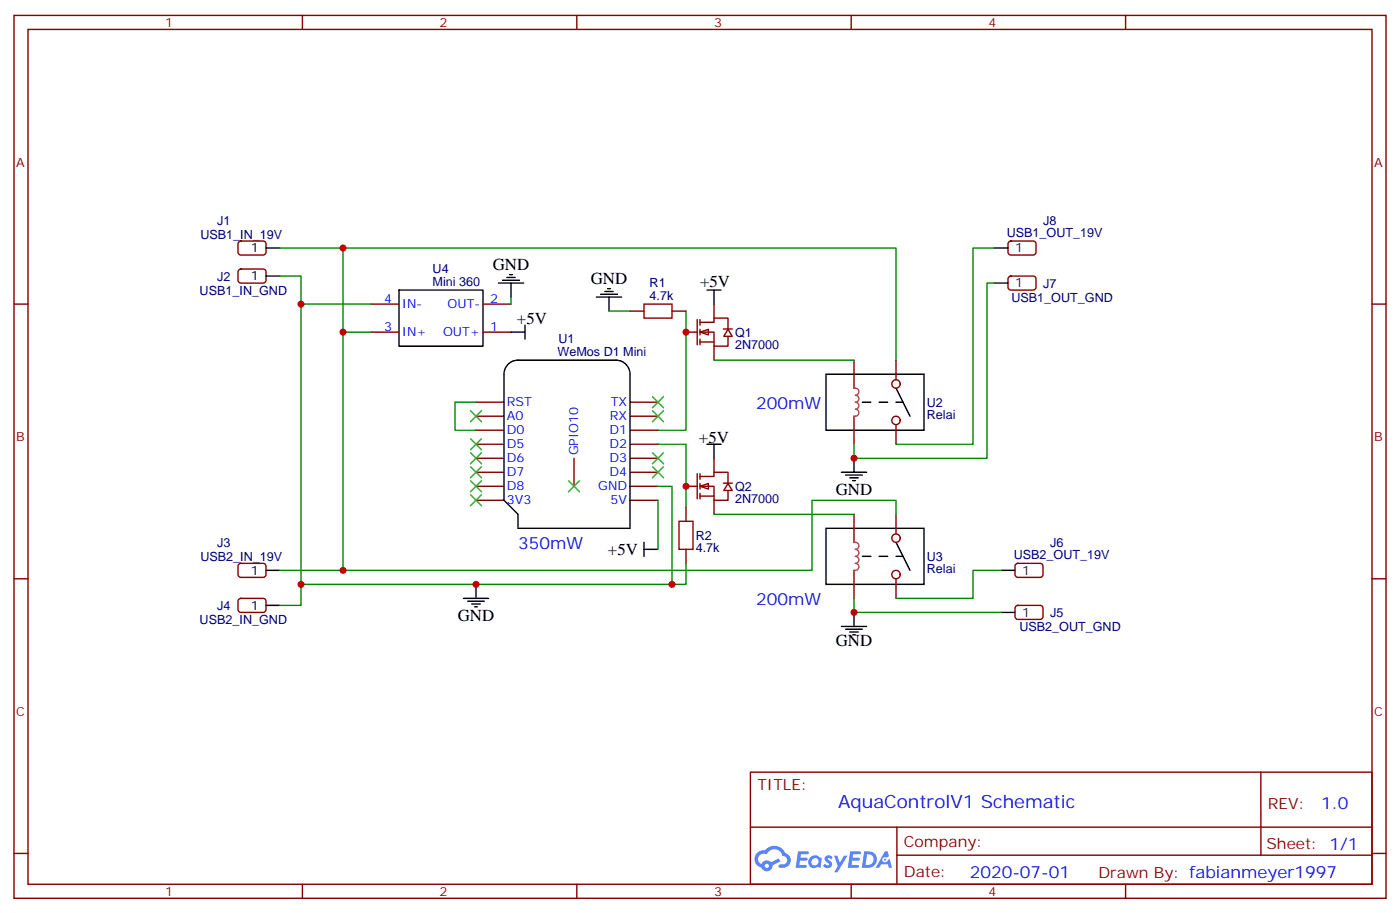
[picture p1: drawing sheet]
<svg xmlns="http://www.w3.org/2000/svg" width="353mm" height="230mm" viewBox="0 0 353 230" stroke-linecap="round" stroke-linejoin="round" font-family="sans-serif">
<g fill="none" stroke="#870000" stroke-width=".35">
<path d="M3.5 3.9h345.7v222.2h-345.7zM7.1 7.4h338.6v215.2h-338.6zM76.2 3.9v3.5M145.3 3.9v3.5M214.5 3.9v3.5M283.6 3.9v3.5M3.5 76.6h3.6M345.7 76.6h3.5M3.5 145.7h3.6M345.7 145.7h3.5M189.1 194.4h156.6v28.2h-156.6zM317.7 194.4v20.9"/>
<path d="M3.5 214.8h3.6M189.1 208.2h156.5M226 215.3h119.6M226 208.2v14.1M345.7 214.8h3.5M76.2 222.6v3.5M145.3 222.6v3.5M214.5 222.6v3.5M283.6 222.6v3.5"/>
</g>
<g fill="#5487ff">
<path d="M208.1 215.6a1.22 1.22 0 0 1 1.7 .2l-.4 .6a.47 .47 0 0 0-.3-.4 .47 .47 0 0 0-.5 .2v.1a1.3 1.3 0 0 1 1 1.7 1.39 1.39 0 0 1-2.2 0l.5-.6 .7 .4a.29 .29 0 0 0 .3-.2 .29 .29 0 0 0-.2-.3 1.04 1.04 0 0 1-.6-1.7z"/>
<path d="M201.1 214.3h2.3a.37 .37 0 0 1 .4 .4 .37 .37 0 0 1-.4 .3h-1.6l-.1 .9h1.5l.3 .4-.4 .3h-1.5l-.2 1.1 1.7 .1 .2 .5-.4 .2h-2.4z"/>
<path d="M214.2 214.3h2.4a.37 .37 0 0 1 .4 .4 .37 .37 0 0 1-.4 .3h-1.6l-.2 .9h1.6l.3 .4-.4 .3h-1.6l-.1 1.1 1.7 .1 .1 .5-.3 .2h-2.5z"/>
<path d="M223 214.3h.7l.3 1.3-.6 .3a.69 .69 0 0 0-1 .3 .69 .69 0 0 0 .4 .9 .69 .69 0 0 0 .9-.6l.5-.2 .6 2.2h-.8l-.3-.9h-1.7l-.5 .9h-.9z"/>
<path d="M210.2 215.4h.8l.6 1.8 1.1-1.8h.9l-2.6 4.2h-.8l.9-1.6z"/>
<path d="M217.8 214.3l-.6 4.2h1.3a2.11 2.11 0 0 0 2.5-2.2 2.11 2.11 0 0 0-2.5-2zM218.5 215a1.39 1.39 0 0 1 1.7 1.5 1.39 1.39 0 0 1-1.8 1.2h-.3z"/>
<path d="M204.1 215.9a1.47 1.47 0 0 0-.2 2.1 1.47 1.47 0 0 0 2.1 .1l.8 .4 .3-2.3-.2-.3h-.4a1.49 1.49 0 0 0-2.4 0zM204.7 216.3a.92 .92 0 0 1 1.6 .5 .92 .92 0 0 1-1.3 1 .9 .9 0 0 1-.3-1.5z"/>
<path d="M190.8 214.7a2.18 2.18 0 0 0 1.1 3.7 1.44 1.44 0 0 0 1.6 .9 1.44 1.44 0 0 0 1.1-1.5l2.1-1-.5-.7-1.9 1a1.47 1.47 0 0 0-2.4 .4 1.39 1.39 0 0 1-.7-1.9 1.39 1.39 0 0 1 2-.5 2.12 2.12 0 0 1 2.2-1.3 2.12 2.12 0 0 1 1.8 1.7 1.07 1.07 0 0 1 1.2 1 1.07 1.07 0 0 1-1.1 1.1h-.6a.43 .43 0 0 0-.5 .4 .43 .43 0 0 0 .4 .5 1.98 1.98 0 0 0 2.5-1.3 1.98 1.98 0 0 0-1.2-2.5 2.98 2.98 0 0 0-5.1-.6h-1.1zM192.7 218a.55 .55 0 0 1 1.1 0 .55 .55 0 0 1-1.1 0z"/>
<circle cx="223" cy="216.4" r=".26"/>
</g>
<g fill="none" stroke="#870000" stroke-width=".35">
<path d="M60.2 60.9l.5-.2h5.6a.71 .71 0 0 1 .7 .7v2.1l-.4 .7h-5.9l-.5-.2-.2-.5v-2.1zM60.2 67.9l.5-.2h5.6a.71 .71 0 0 1 .7 .7v2.2l-.4 .6-5.9 .1-.5-.3-.2-.4v-2.2zM119.9 101.2h7.1M119.9 104.8h7.1M119.9 108.3h7.1M119.9 111.8h7.1M119.9 115.4h7.1M119.9 118.9h7.1M144.6 115.4v7M158.7 101.2h7.1M158.7 104.8h7.1M158.7 108.3h7.1"/>
<path d="M158.7 111.8h7.1M158.7 115.4h7.1M158.7 118.9h7.1M119.9 122.4h7.1M119.9 125.9h7.1M158.7 122.4h7.1M158.7 125.9h7.1M60.2 142l.5-.2h5.6a.71 .71 0 0 1 .7 .7v2.1l-.4 .7h-5.9l-.5-.2-.2-.5v-2.1zM60.2 150.8l.5-.2h5.6a.71 .71 0 0 1 .7 .7v2.2l-.4 .6-5.9 .1-.5-.3-.2-.4v-2.2z"/>
</g>
<path d="M67 62.4h3.6M67 69.5h3.6M128 91.7a3.5 3.5 0 0 1 2.5-1h24.7a3.5 3.5 0 0 1 3.5 3.5v38.8h-28.2v-3.5l-3.5-3.6v-31.7a3.5 3.5 0 0 1 1-2.5zM67 143.6h3.6M67 152.4h3.6" fill="none" stroke="#000" stroke-width=".35"/>
<path d="M70.6 69.5h5.2v82.9h-5.2M165.8 122.4h3.5v24.7h-93.5" fill="none" stroke="#008700" stroke-width=".35"/>
<path d="M176.4 83.6l2.1-.7v1.4z" fill="#fff" stroke="#870000" stroke-width=".35"/>
<path d="M179.9 76.6v3.5M172.9 83.6h2.8M175.7 80.4v6.4M176.4 81.1h3.5v-1h3.5v2.8M176.4 83.6h3.5v3.5h3.5v-2.4M176.4 86.1h3.5M176.4 80.4v1.4M176.4 82.9v1.4M176.4 85.4v1.4M179.9 87.1v3.6M182.3 82.8h2.2M183.4 82.9l1.1 1.8h-2.1z" fill="none" stroke="#870000" stroke-width=".35"/>
<path d="M176.4 122.4l2.1-.7v1.4z" fill="#fff" stroke="#870000" stroke-width=".35"/>
<g fill="none" stroke="#870000" stroke-width=".35">
<path d="M93.5 76.6h7M121.7 76.6h7.1M158.7 78.3h3.6M169.3 78.3h3.6M254.2 69.7l.5-.2h5.6a.71 .71 0 0 1 .8 .7v2.1l-.5 .7h-5.9l-.5-.2-.2-.5v-2.1zM254.2 60.9l.5-.2h5.6a.71 .71 0 0 1 .8 .7v2.1l-.5 .7h-5.9l-.5-.2-.2-.5v-2.1zM93.5 83.6h7M121.7 83.6h7.1M215.2 90.7v7M225.8 90.7v4.9M175.7 119.2v6.4M176.4 119.9h3.5v-1h3.5v2.8"/>
<path d="M176.4 119.2v1.5M179.9 115.4v3.5M215.2 104.8v7M225.8 106.9v4.9M172.9 122.4h2.8M172.9 127.7v3.5M172.9 138.3v3.5M176.4 122.4h3.5v3.5h3.5v-2.4M176.4 124.9h3.5M176.4 121.7v1.4M176.4 124.2v1.4M179.9 125.9v3.6"/>
<path d="M182.3 121.6h2.2M183.4 121.7l1.1 1.8h-2.1zM215.2 129.5v7M225.8 129.5v4.9M215.2 143.6v7M225.8 145.7v4.9M256 152.6l.5-.2h5.6a.71 .71 0 0 1 .7 .7v2.1l-.4 .7h-5.9l-.5-.2-.2-.5v-2.1zM256 142l.5-.2h5.6a.71 .71 0 0 1 .7 .7v2.1l-.4 .7h-5.9l-.5-.2-.2-.5v-2.1z"/>
<circle cx="225.8" cy="96.7" r="1.06"/>
<circle cx="225.8" cy="105.8" r="1.06"/>
<circle cx="225.8" cy="135.5" r="1.06"/>
<circle cx="225.8" cy="144.6" r="1.06"/>
</g>
<g fill="none" stroke="#008700" stroke-width=".35">
<path d="M70.6 62.4h155.2v28.3M75.8 76.6h17.7M86.4 62.4v81.2M128.8 74.8v1.8M153.5 78.3h5.2M172.9 78.3v30h-7.1M250.5 62.4h-5.3v49.4h-19.4M250.5 71.3h-1.8v44.1h-33.5v-3.6M86.4 83.6h7.1M179.9 90.7h35.3M119.9 101.2h-5.2v7.1h5.2M165.8 111.8h7.1v15.9"/>
<path d="M165.8 125.9v12.4M179.9 129.5h35.3M225.8 129.5v-3.6h-21.2v17.7h-134M172.9 141.8v5.3h-3.6M215.2 150.6v3.6h37M252.2 143.6h-7v7h-19.4"/>
</g>
<g fill="none" stroke="#000" stroke-width=".35">
<path d="M100.5 73h21.2v14.1h-21.2zM125.6 71.3h6.3M126.6 70.6h4.3M127.7 69.8h2.1M128.4 69.1h.7M128.8 71.3v3.5M150.3 74.8h6.3M151.3 74.1h4.3M152.4 73.4h2.1M153.1 72.7h.7M153.5 74.8v3.5M178.2 73h3.5"/>
<path d="M179.9 73v3.6M250.5 71.3h3.5M250.5 62.4h3.5M128.8 83.6h3.5M132.3 81.8v3.6M208.1 94.2h24.7v14.1h-24.7zM225.8 97.7l3.5 7.1M178.2 111.8h3.5M179.9 111.8v3.6M212 118.9h6.4M213.1 119.6h4.2M215.2 115.4v3.5"/>
<path d="M162.3 138.3h3.5M162.3 136.5v3.6M208.1 133h24.7v14.1h-24.7zM214.1 120.3h2.2M214.8 121h.7M225.8 136.5l3.5 7.1M116.8 150.6h6.3M117.8 151.3h4.3M118.9 152h2.1M119.6 152.8h.7M119.9 147.1v3.5M212 157.7h6.4"/>
<path d="M213.1 158.4h4.2M214.1 159.1h2.2M214.8 159.8h.7M215.2 154.2v3.5M252.2 154.2h3.6M252.2 143.6h3.6"/>
</g>
<path d="M217.3 101.2h10.2M217.3 140.1h10.2" fill="none" stroke="#000" stroke-width=".35" stroke-dasharray="2.1 2.1"/>
<path d="M215.1 97.7a.92 .92 0 0 1 1.3 .6 .92 .92 0 0 1-.9 1.2 .88 .88 0 0 1 .9 .9 .88 .88 0 0 1-.9 .8 .88 .88 0 0 1 .9 .9 .88 .88 0 0 1-.9 .9 .93 .93 0 0 1 .9 1.2 .93 .93 0 0 1-1.3 .6M215.1 136.5a.92 .92 0 0 1 1.3 .6 .92 .92 0 0 1-.9 1.2 .88 .88 0 0 1 .9 .9 .88 .88 0 0 1-.9 .9 .88 .88 0 0 1 .9 .8 .88 .88 0 0 1-.9 .9 .93 .93 0 0 1 .9 1.2 .93 .93 0 0 1-1.3 .6" fill="none" stroke="#a64a4a" stroke-width=".35"/>
<g fill="none" stroke="#3c3" stroke-width=".35">
<path d="M164.4 99.8l2.8 2.9M167.2 99.8l-2.8 2.9M118.5 113.9l2.9 2.9M118.5 110.4l2.9 2.8M118.5 103.4l2.9 2.8M118.5 117.5l2.9 2.8M121.4 113.9l-2.9 2.9M121.4 110.4l-2.9 2.8M121.4 103.4l-2.9 2.8M121.4 117.5l-2.9 2.8M164.4 103.4l2.8 2.8M164.4 113.9l2.8 2.9"/>
<path d="M164.4 117.5l2.8 2.8M167.2 103.4l-2.8 2.8M167.2 113.9l-2.8 2.9M167.2 117.5l-2.8 2.8M118.5 124.5l2.9 2.9M118.5 121l2.9 2.8M121.4 124.5l-2.9 2.9M121.4 121l-2.9 2.8M143.2 121l2.8 2.8M146 121l-2.8 2.8"/>
</g>
<path d="M162.3 76.6h7v3.5h-7zM171.1 131.2h3.5v7.1h-3.5z" fill="none" stroke="#a10000" stroke-width=".35"/>
<g fill="#c00">
<circle cx="172.9" cy="83.6" r=".88"/>
<circle cx="86.4" cy="83.6" r=".88"/>
<circle cx="215.2" cy="115.4" r=".88"/>
<circle cx="75.8" cy="147.1" r=".88"/>
<circle cx="119.9" cy="147.1" r=".88"/>
<circle cx="215.2" cy="154.2" r=".88"/>
<circle cx="86.4" cy="143.6" r=".88"/>
<circle cx="86.4" cy="62.4" r=".88"/>
<circle cx="75.8" cy="76.6" r=".88"/>
<circle cx="172.9" cy="122.4" r=".88"/>
<circle cx="169.3" cy="147.1" r=".88"/>
</g>
<text font-size="4.6" fill="#00f" x="211.2" y="203.4">AquaControlV1 Schematic</text>
<g font-size="4.2">
<text x="124.2" y="68.1">GND</text>
<text x="148.9" y="71.6">GND</text>
<text x="176.4" y="72.3">+5V</text>
<text x="130.3" y="81.5">+5V</text>
<text x="176.1" y="111.5">+5V</text>
<text x="210.6" y="124.5">GND</text>
<text x="153.2" y="139.7">+5V</text>
<text x="115.4" y="156.3">GND</text>
<text x="210.6" y="162.7">GND</text>
</g>
<g font-size="4.2" fill="#00f">
<text x="190.5" y="103">200mW</text>
<text x="130.5" y="138.3">350mW</text>
<text x="190.5" y="152.4">200mW</text>
<text x="332.9" y="203.6">1.0</text>
<text x="244.3" y="221">2020-07-01</text>
</g>
<g font-size="3.9" fill="#800">
<text x="190.9" y="199">TITLE:</text>
<text x="319.5" y="203.6">REV:</text>
<text x="227.8" y="213.2">Company:</text>
<text x="319.1" y="213.8">Sheet: 1/1</text>
<text x="227.8" y="220.8">Date:</text>
<text x="276.8" y="220.9">Drawn By: fabianmeyer1997</text>
</g>
<g font-size="3.2" fill="#800">
<text x="41.6" y="6.9">1</text>
<text x="110.8" y="6.9">2</text>
<text x="179.9" y="6.9">3</text>
<text x="249.1" y="6.9">4</text>
<text x="4.1" y="42">A</text>
<text x="346.3" y="42">A</text>
<text x="4.1" y="111.1">B</text>
<text x="346.3" y="111.1">B</text>
<text x="4.1" y="180.3">C</text>
<text x="346.3" y="180.3">C</text>
<text x="41.6" y="225.6">1</text>
<text x="110.8" y="225.6">2</text>
<text x="179.9" y="225.6">3</text>
<text x="249.1" y="225.6">4</text>
</g>
<g font-size="3.2" fill="#000080">
<text x="54.7" y="56.5">J1</text>
<text x="253.7" y="59.6">USB1_OUT_19V</text>
<text x="262.8" y="56.5">J8</text>
<text x="50.5" y="60.1">USB1_IN_19V</text>
<text x="54.7" y="70.6">J2</text>
<text x="109" y="72">Mini 360</text>
<text x="109" y="68.8">U4</text>
<text x="50.3" y="74.2">USB1_IN_GND</text>
<text x="163.7" y="75.5">4.7k</text>
<text x="163.7" y="72.4">R1</text>
<text x="254.8" y="75.9">USB1_OUT_GND</text>
<text x="262.8" y="72.4">J7</text>
<text x="140.5" y="89.6">WeMos D1 Mini</text>
<text x="140.7" y="86.4">U1</text>
<text x="185.2" y="87.9">2N7000</text>
<text x="185.2" y="84.8">Q1</text>
<text x="233.5" y="105.5">Relai</text>
<text x="233.5" y="102.4">U2</text>
<text x="185.2" y="123.6">Q2</text>
<text x="185.2" y="126.7">2N7000</text>
<text x="54.7" y="137.7">J3</text>
<text x="175.3" y="135.9">R2</text>
<text x="264.6" y="137.7">J6</text>
<text x="50.5" y="141.2">USB2_IN_19V</text>
<text x="175.3" y="139.1">4.7k</text>
<text x="233.5" y="141.2">U3</text>
<text x="255.4" y="140.8">USB2_OUT_19V</text>
<text x="233.5" y="144.4">Relai</text>
<text x="54.7" y="153.5">J4</text>
<text x="264.6" y="155.3">J5</text>
<text x="50.3" y="157.1">USB2_IN_GND</text>
<text x="256.9" y="158.8">USB2_OUT_GND</text>
</g>
<g font-size="3.2">
<text x="63.2" y="63.5">1</text>
<text x="255.8" y="63.5">1</text>
<text x="63.2" y="70.6">1</text>
<text x="255.8" y="72.3">1</text>
<text x="63.2" y="144.6">1</text>
<text x="257.5" y="144.6">1</text>
<text x="63.2" y="153.5">1</text>
<text x="257.5" y="155.2">1</text>
</g>
<g font-size="3.2" fill="#00f">
<text x="96.8" y="76.2">4</text>
<text x="101.2" y="77.6">IN-</text>
<text x="112.8" y="77.6">OUT-</text>
<text x="123.5" y="76.2">2</text>
<text x="96.8" y="83.3">3</text>
<text x="123.5" y="83.3">1</text>
<text x="101.2" y="84.7">IN+</text>
<text x="111.6" y="84.7">OUT+</text>
<text x="127.7" y="105.8">A0</text>
<text x="127.7" y="102.3">RST</text>
<text x="153.7" y="105.8">RX</text>
<text x="153.9" y="102.3">TX</text>
<text x="127.7" y="112.9">D5</text>
<text x="127.7" y="109.4">D0</text>
<text x="153.6" y="109.4">D1</text>
<text x="153.6" y="112.9">D2</text>
<text x="127.7" y="119.9">D7</text>
<text x="127.7" y="116.4">D6</text>
<text x="145.7" y="114.7" transform="rotate(-90 145.7 114.7)">GPIO10</text>
<text x="153.6" y="116.4">D3</text>
<text x="153.6" y="119.9">D4</text>
<text x="127.7" y="123.5">D8</text>
<text x="150.8" y="123.5">GND</text>
<text x="127.7" y="127">3V3</text>
<text x="153.9" y="127">5V</text>
</g>
</svg>
